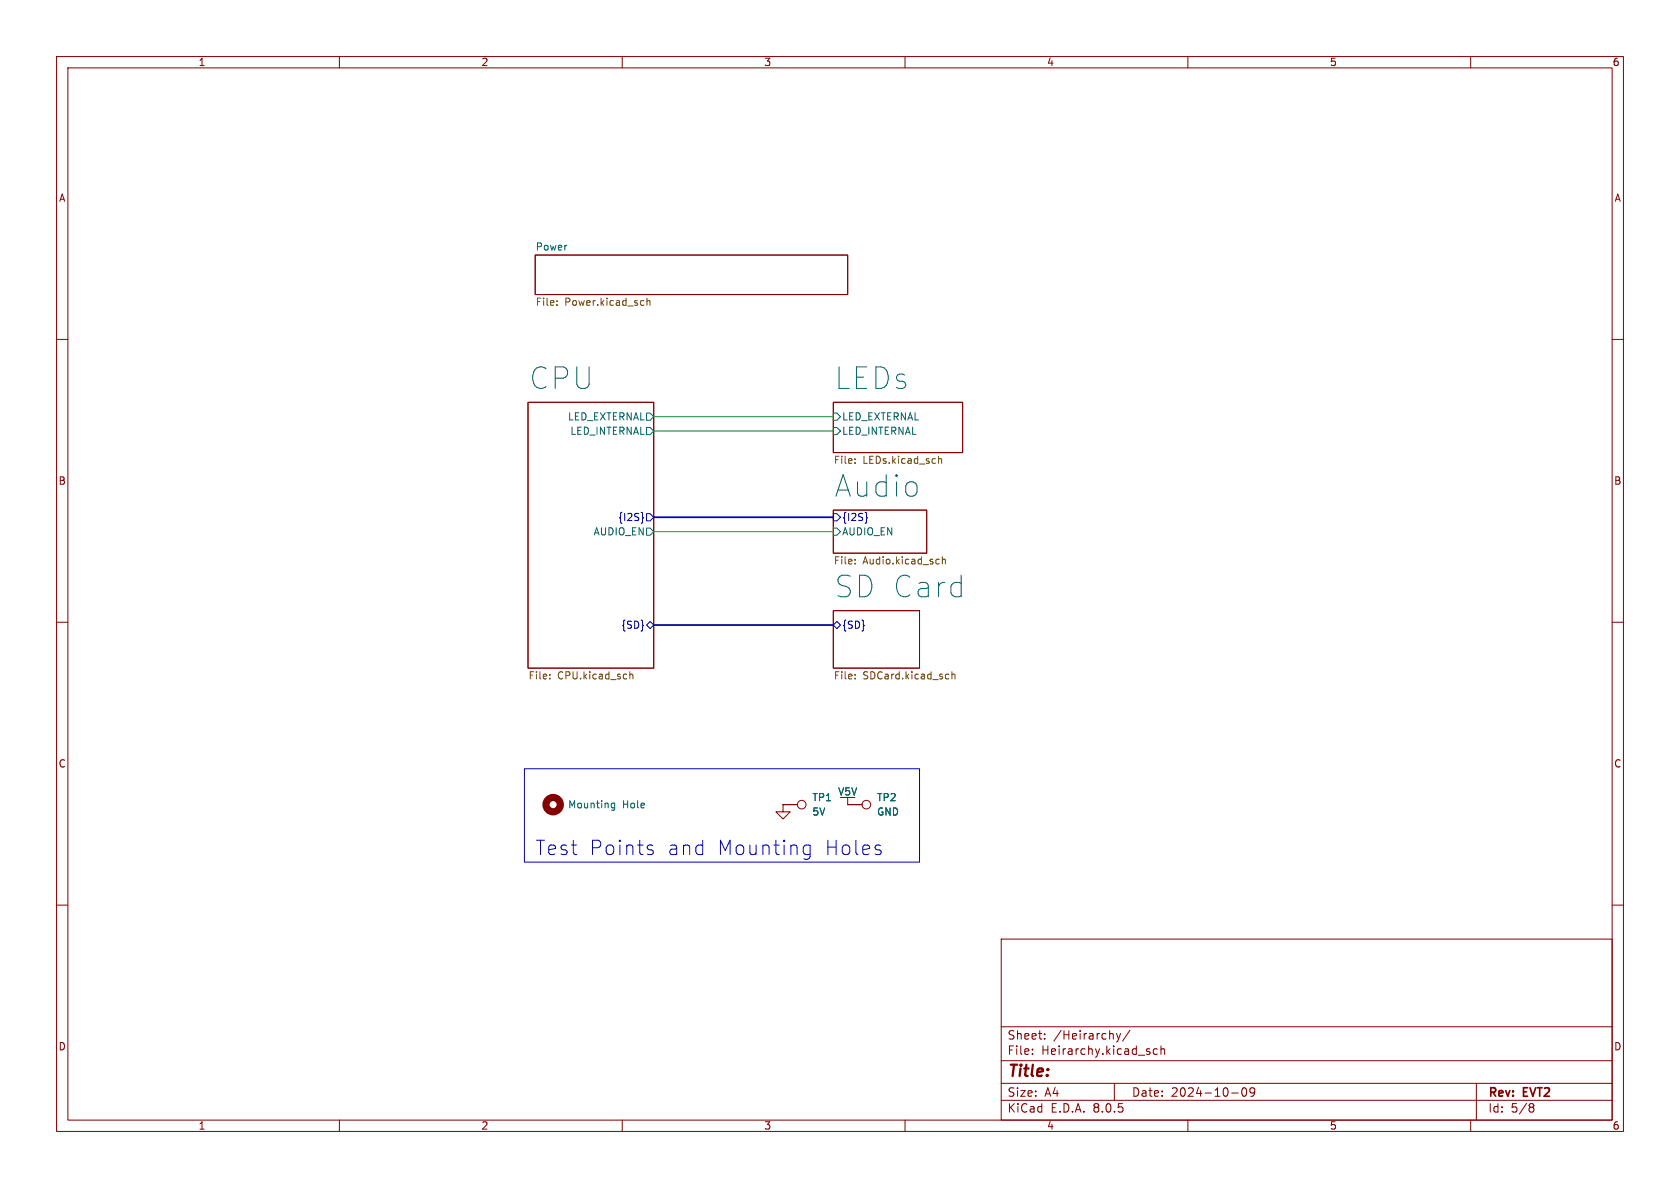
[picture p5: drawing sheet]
<svg xmlns="http://www.w3.org/2000/svg" width="297mm" height="210mm" viewBox="0 0 297 210" stroke-linecap="round" stroke-linejoin="round" font-family="sans-serif">
<g fill="none" stroke="#840000" stroke-width=".18">
<path d="M10 10h277v190h-277zM12 12h273v186h-273zM60 10v2M110 10v2M160 10v2M210 10v2M260 10v2M10 60h2M94.6 45.1h55.3v7h-55.3zM285 60h2M93.3 71.1h22.3v47h-22.3zM147.3 71.1h22.9v8.9h-22.9z"/>
<path d="M147.3 90.2h16.5v7.6h-16.5zM10 110h2M147.3 108h15.3v10.1h-15.3zM285 110h2M10 160h2M138.4 142.2v1.3h1.3l-1.3 1.3-1.2-1.3h1.2M138.4 142.2h.1M138.4 142.2h2.6M149.9 141v1.2h2.5M285 160h2M177 166h108v32h-108zM60 198v2"/>
<path d="M110 198v2M160 198v2M177 194.5h108M177 191.5h108M177 187.5h108M177 181.5h108M182.5 186.3v.1M182.5 185.5v.1M184.7 183.6v.1M184.7 182.8v.1M197 191.5v3M197.4 182.7l.3 1"/>
<path d="M197.7 183.7l-.1 .4-.2 .1M198.1 182.7l-.4 1M199.7 182.1l-1.2 2M204.6 185.5l-.4-.1-.3 .3v.4l.1 .2h.6M205.2 185.5l.3-.1 .3 .1 .1 .9M205.2 184.9v1.5M210 198v2M217.7 193.2h1.2M219.7 192.4l.2-.1a.81 .81 0 0 1 .6 .6 .81 .81 0 0 1-.3 .8l-.2 .1a.81 .81 0 0 1-.3-1.4zM221.8 192.9l-.3 .3h-.3l-.2-.3 .1-.5 .4-.1 .2 .1a.99 .99 0 0 1-.3 1.4h-.3M260 198v2M261 191.5v6.5"/>
<path d="M270.6 195.1h.3l.3 .3-.3 .3M270.6 195.7h.3M270.9 195.7l.2 .2 .1 .4-.3 .3h-.3"/>
<circle cx="141.7" cy="142.2" r=".76"/>
<circle cx="153.2" cy="142.2" r=".76"/>
</g>
<path d="M114.3 73h.6l.7 .7-.7 .6h-.6zM114.3 75.6h.6l.7 .6-.7 .6h-.6zM147.3 75.6h.7l.6 .6-.6 .6h-.7zM147.3 73h.7l.6 .7-.6 .6h-.7zM114.3 93.3h.6l.7 .7-.7 .6h-.6zM147.3 93.3h.7l.6 .7-.6 .6h-.7zM108.1 142.7l.2 .1h.4M108.7 142v1l-.3 .2h-.3M108.7 142h-.4l-.2 .1" fill="none" stroke="#006464" stroke-width=".18"/>
<path d="M113.5 90.6l.1 .8 .2 .1-.2 .2-.1 .7M114.3 90.8h.6l.7 .6-.7 .7h-.6zM147.3 90.8h.7l.6 .6-.6 .7h-.7zM153.1 90.6l.1 .8 .2 .1-.2 .2-.1 .7M114.9 109.9l.7 .6-.7 .6-.6-.6zM148 109.9l.6 .6-.6 .6-.7-.6z" fill="none" stroke="#000084" stroke-width=".18"/>
<g fill="none" stroke="#725600" stroke-width=".18">
<path d="M98.5 53.9v.1M98.5 53.2v.1M113.7 53.1l.1 .1M113.8 53.9l-.1 .1M114.4 52.7v1.3M114.4 53.3l.2-.2 .3 .1v.8M151.2 81.1v.2M151.2 81.8v.1M151.2 98.9v.1M151.2 99.6v.1M165.7 98.9h.3M165.9 80.6v1.3"/>
<path d="M165.9 81.2l.2-.1h.3l.1 .8M166 99.6l-.3 .1M166.6 99l.2-.1h.3v.8M166.6 98.4v1.3M97.2 119.9v.1M97.2 119.2v.2M111.3 118.7v1.3M111.3 119.3l.2-.1h.3l.1 .8M151.2 119.9v.1M151.2 119.2v.2M167.6 119.2h.1M167.7 120h-.1"/>
<path d="M168.3 119.3l.2-.1h.3v.8M168.3 118.7v1.3"/>
</g>
<circle cx="97.8" cy="142.2" r="1.27" fill="none" stroke="#840000" stroke-width="1.3"/>
<path d="M92.7 135.9h69.9v16.5h-69.9zM114.8 150.2l.6 .1 .1 .4-.4 .4h-.4M114.8 149.4l.6 .1M142 150.6l.5 .5 .7-.2M143.2 149.5l-.7-.1-.5 .5M143.2 149.4v2a.69 .69 0 0 1-1.1 .4M155.4 150.2l.4 .4-.1 .3-.3 .2M155.4 149.4l.3 .1" fill="none" stroke="#0000c2" stroke-width=".18"/>
<path d="M115.6 91.4h31.7M115.6 110.5h31.7" fill="none" stroke="#000084" stroke-width=".3"/>
<path d="M115.6 76.2h31.7M115.6 73.7h31.7M115.6 94h31.7" fill="none" stroke="#009600" stroke-width=".18"/>
<g font-size="5.3" fill="#006464">
<text x="93.3" y="69.1">CPU</text>
<text x="147.3" y="69.1">LEDs</text>
<text x="147.3" y="88.2">Audio</text>
<text x="147.3" y="106">SD Card</text>
</g>
<g font-size="3.5" fill="#0000c2">
<text x="94.5" y="151.4">Test</text>
<text x="104" y="151.4">Points</text>
<text x="117.7" y="151.4">and</text>
<text x="126.5" y="151.4">Mounting</text>
<text x="145.4" y="151.4">Holes</text>
</g>
<text font-size="2.8" fill="#840000" x="178" y="190.9">Title:</text>
<g font-size="2.1" fill="#840000">
<text x="178" y="184">Sheet:</text>
<text x="186.2" y="184">/Heirarchy/</text>
<text x="178" y="186.7">File:</text>
<text x="184.1" y="186.7">Heirarchy.kicad_sch</text>
<text x="178" y="196.9">KiCad</text>
<text x="178" y="194.1">Size:</text>
<text x="184.7" y="194.1">A4</text>
<text x="185.7" y="196.9">E.D.A.</text>
<text x="193.3" y="196.9">8.0.5</text>
<text x="200" y="194.1">Date:</text>
<text x="207" y="194.1">2024-10-09</text>
<text x="263" y="194.3">Rev:</text>
<text x="263" y="196.9">Id:</text>
<text x="267.1" y="196.9">5/8</text>
<text x="269.4" y="194.3">EVT2</text>
</g>
<g font-size="1.8" fill="#840000">
<text x="35" y="11.9">1</text>
<text x="85" y="11.9">2</text>
<text x="135" y="11.9">3</text>
<text x="185" y="11.9">4</text>
<text x="235" y="11.9">5</text>
<text x="285" y="11.9">6</text>
<text x="10.3" y="35.9">A</text>
<text x="285.3" y="35.9">A</text>
<text x="10.3" y="85.9">B</text>
<text x="285.3" y="85.9">B</text>
<text x="10.3" y="135.9">C</text>
<text x="285.3" y="135.9">C</text>
<text x="10.3" y="185.9">D</text>
<text x="285.3" y="185.9">D</text>
<text x="35" y="199.9">1</text>
<text x="85" y="199.9">2</text>
<text x="135" y="199.9">3</text>
<text x="185" y="199.9">4</text>
<text x="235" y="199.9">5</text>
<text x="285" y="199.9">6</text>
</g>
<g font-size="1.8" fill="#006464">
<text x="94.6" y="44.4">Power</text>
<text x="100.3" y="74.5">LED_EXTERNAL</text>
<text x="100.7" y="77.1">LED_INTERNAL</text>
<text x="148.8" y="77.1">LED_INTERNAL</text>
<text x="148.8" y="74.5">LED_EXTERNAL</text>
<text x="104.8" y="94.8">AUDIO_EN</text>
<text x="148.8" y="94.8">AUDIO_EN</text>
<text x="100.3" y="143.1">Mounting</text>
<text x="110" y="143.1">Hole</text>
<text x="143.5" y="141.8">TP1</text>
<text x="148.1" y="140.8">V5V</text>
<text x="154.9" y="141.8">TP2</text>
<text x="143.5" y="144.4">5V</text>
<text x="154.9" y="144.4">GND</text>
</g>
<g font-size="1.8" fill="#725600">
<text x="94.6" y="54.4">File:</text>
<text x="99.8" y="54.4">Power.kicad_sch</text>
<text x="147.3" y="82.3">File:</text>
<text x="152.5" y="82.3">LEDs.kicad_sch</text>
<text x="147.3" y="100.1">File:</text>
<text x="152.5" y="100.1">Audio.kicad_sch</text>
<text x="93.3" y="120.4">File:</text>
<text x="98.6" y="120.4">CPU.kicad_sch</text>
<text x="147.3" y="120.4">File:</text>
<text x="152.5" y="120.4">SDCard.kicad_sch</text>
</g>
<g font-size="1.8" fill="#000084">
<text x="109.2" y="92.3">{I2S}</text>
<text x="148.8" y="92.3">{I2S}</text>
<text x="109.7" y="111.4">{SD}</text>
<text x="148.8" y="111.4">{SD}</text>
</g>
</svg>
